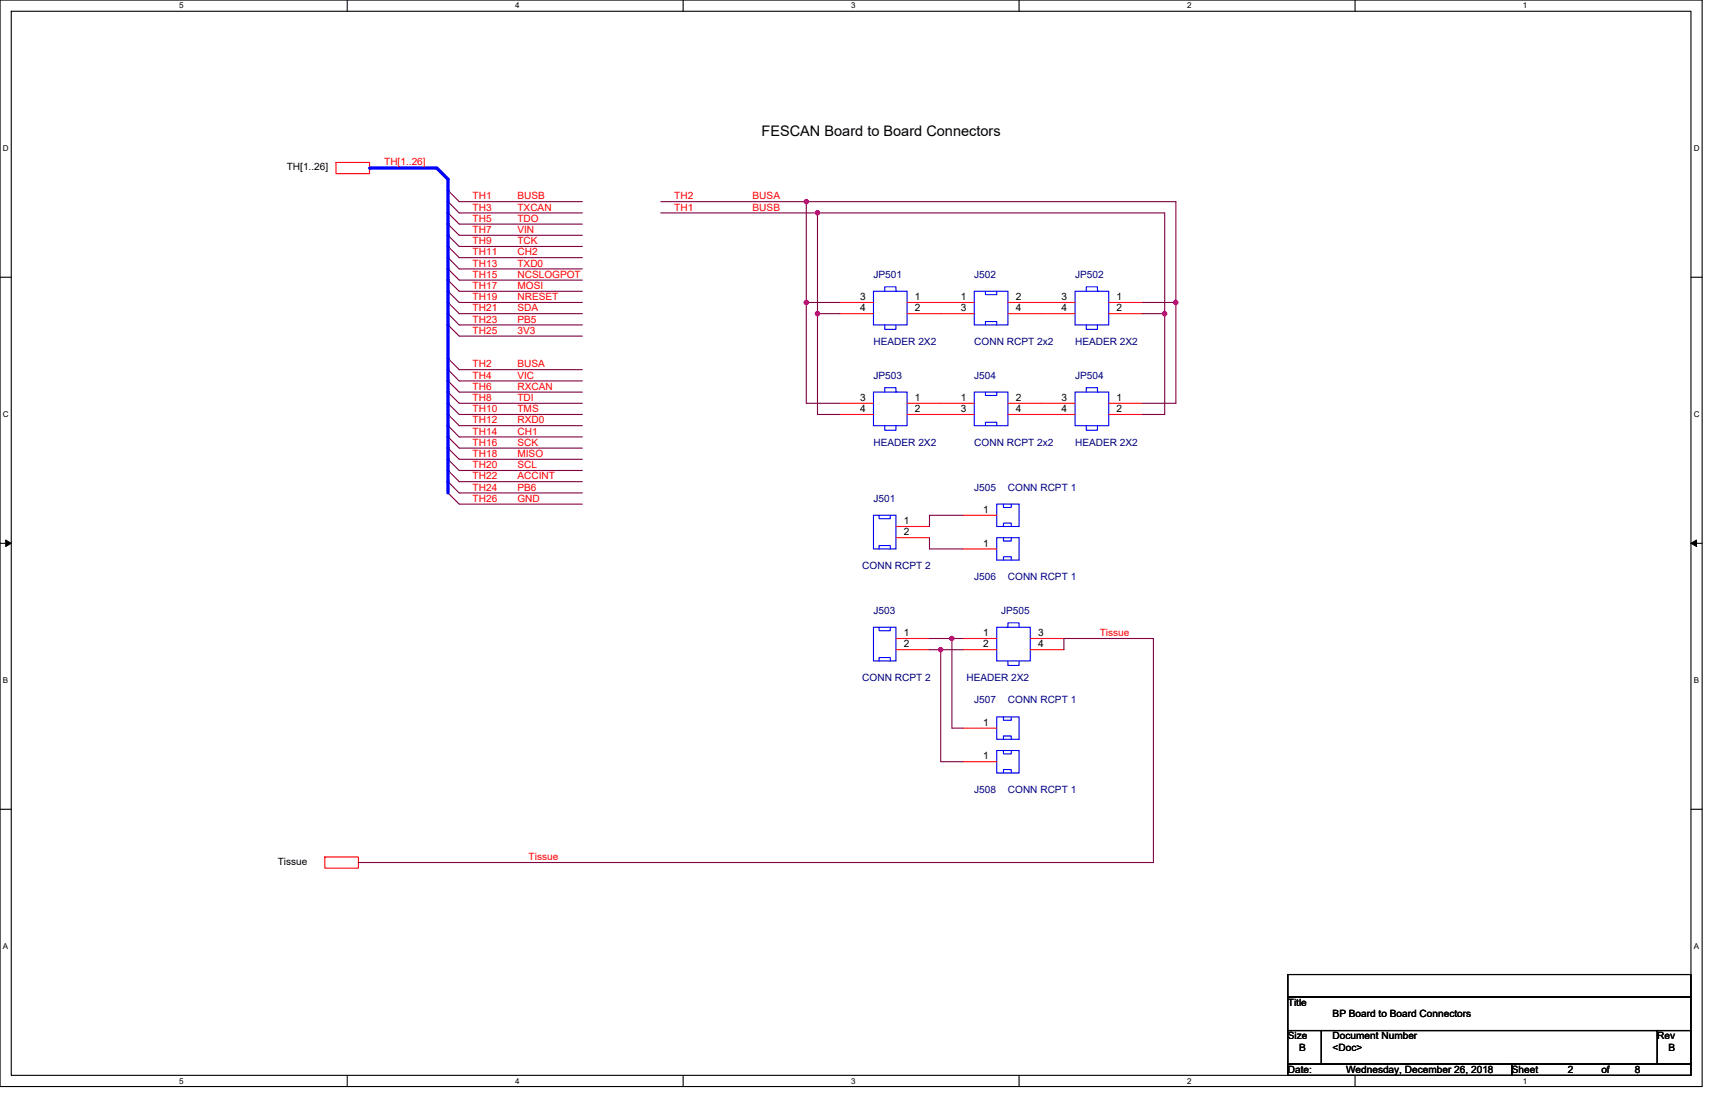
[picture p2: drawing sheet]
<svg xmlns="http://www.w3.org/2000/svg" width="432mm" height="279mm" viewBox="0 0 432 279" stroke-linecap="round" stroke-linejoin="round" font-family="sans-serif">
<path d="M0 0h428.6v273.5h-428.6zM2.8 2.8h422.9v267.9h-422.9z" fill="none" stroke="#000" stroke-width=".28"/>
<g fill="#fff">
<path d="M45.1 .3h1.1v2.3h-1.1z"/>
<path d="M45.1 271h1.1v2.2h-1.1z"/>
</g>
<path d="M87.4 0v2.8M87.4 270.7v2.8" fill="none" stroke="#000" stroke-width=".28"/>
<g fill="#fff">
<path d="M129.7 .3h1.1v2.3h-1.1z"/>
<path d="M129.7 271h1.1v2.2h-1.1z"/>
</g>
<path d="M172 0v2.8M172 270.7v2.8" fill="none" stroke="#000" stroke-width=".28"/>
<g fill="#fff">
<path d="M214.3 .3h1.1v2.3h-1.1z"/>
<path d="M214.3 271h1.1v2.2h-1.1z"/>
</g>
<path d="M256.6 0v2.8M256.6 270.7v2.8" fill="none" stroke="#000" stroke-width=".28"/>
<g fill="#fff">
<path d="M298.9 .3h1.1v2.3h-1.1z"/>
<path d="M298.9 271h1.1v2.2h-1.1z"/>
</g>
<path d="M341.2 0v2.8M341.2 270.7v2.8" fill="none" stroke="#000" stroke-width=".28"/>
<g fill="#fff">
<path d="M383.5 .3h1.1v2.3h-1.1z"/>
<path d="M383.5 271h1.1v2.2h-1.1z"/>
<path d="M.7 36.3h1.5v2.3h-1.5z"/>
<path d="M426.5 36.3h1.4v2.3h-1.4z"/>
<path d="M.7 103.3h1.5v2.2h-1.5z"/>
<path d="M426.5 103.3h1.4v2.2h-1.4z"/>
</g>
<path d="M0 69.8h2.8M425.7 69.8h2.9" fill="none" stroke="#000" stroke-width=".28"/>
<g fill="#fff">
<path d="M.7 170.2h1.4v2.3h-1.4z"/>
<path d="M426.5 170.2h1.3v2.3h-1.3z"/>
</g>
<path d="M0 136.8h2.8M425.7 136.8h2.9" fill="none" stroke="#000" stroke-width=".28"/>
<path d="M1.4 135.9l1.4 .9-1.4 .8zM425.7 136.8l1.4-.9v1.7z" fill="#000" stroke="#000" stroke-width=".25"/>
<g fill="#fff">
<path d="M.7 237.2h1.4v2.2h-1.4z"/>
<path d="M426.4 237.2h1.4v2.2h-1.4z"/>
</g>
<path d="M0 203.7h2.8M425.7 203.7h2.9M324.3 245.3h101.4v5.7h-101.4zM324.3 251h101.4v8.4h-101.4zM324.3 259.4h8.4v8.5h-8.4zM332.7 259.4h84.6v8.5h-84.6zM417.3 259.4h8.4v8.5h-8.4zM324.3 267.9h56.3v2.8h-56.3zM380.6 267.9h45.1v2.8h-45.1z" fill="none" stroke="#000" stroke-width=".28"/>
<g fill="none" stroke="#f00" stroke-width=".28">
<path d="M84.6 40.9h8.4v2.8h-8.4zM211.5 76.1h8.4M211.5 79h8.4M228.4 76.1h16.9M228.4 79h16.9M253.8 76.1h16.9M253.8 79h16.9M279.1 76.1h8.5M279.1 79h8.5M211.5 101.5h8.4M211.5 104.3h8.4M228.4 101.5h16.9"/>
<path d="M228.4 104.3h16.9M253.8 101.5h16.9M253.8 104.3h16.9M279.1 101.5h8.5M279.1 104.3h8.5M225.6 132.5h8.4M225.6 135.3h8.4M242.5 129.7h8.5M242.5 138.2h8.5M225.6 160.7h8.4M225.6 163.5h8.4M242.5 160.7h8.5"/>
<path d="M242.5 163.5h8.5M259.4 160.7h8.5M259.4 163.5h8.5M242.5 183.3h8.5M242.5 191.7h8.5M81.8 215.7h8.4v2.8h-8.4z"/>
</g>
<g fill="none" stroke="#800040" stroke-width=".28">
<path d="M112.8 47.9l2.8 2.9h31M112.8 50.8l2.8 2.8h31M112.8 53.6l2.8 2.8h31M112.8 56.4l2.8 2.8h31M112.8 59.2l2.8 2.8h31M166.4 53.6h39.4M166.4 50.8h36.6M203 50.8h93.1v25.3M203 50.8v25.3M205.8 53.6h87.4v25.4M205.8 53.6v25.4M112.8 62l2.8 2.9h31"/>
<path d="M112.8 64.9l2.8 2.8h31M112.8 67.7l2.8 2.8h31M112.8 70.5l2.8 2.8h31M112.8 73.3l2.8 2.8h31M112.8 76.1l2.8 2.9h31M112.8 79l2.8 2.8h31M203 76.1h8.5M203 76.1v25.4h8.5M205.8 79v25.3h5.7M205.8 79h5.7M287.6 76.1h8.5M287.6 79h5.6"/>
<path d="M293.2 79v25.3h-5.6M296.1 76.1v25.4h-8.5M112.8 81.8l2.8 2.8h31M112.8 90.2l2.8 2.8h31M112.8 93l2.8 2.9h31M112.8 95.9l2.8 2.8h31M112.8 98.7l2.8 2.8h31M112.8 101.5l2.8 2.8h31M112.8 104.3l2.8 2.8h31M112.8 107.1l2.8 2.9h31M112.8 110l2.8 2.8h31M112.8 112.8l2.8 2.8h31"/>
<path d="M112.8 115.6l2.8 2.8h31M112.8 118.4l2.8 2.8h31M112.8 121.2l2.8 2.9h31M112.8 124.1l2.8 2.8h31M234 135.3v2.9h8.5M242.5 129.7h-8.5v2.8M234 163.5h2.9M234 160.7h5.7M236.9 163.5h5.6M236.9 163.5v28.2h5.6M239.7 160.7h2.8M239.7 160.7v22.6h2.8"/>
<path d="M267.9 163.5v-2.8h22.5v56.4h-200.2"/>
</g>
<g fill="none" stroke="#00f" stroke-width=".28">
<path d="M219.9 73.3h8.5v8.5h-8.5zM222.8 73.3v-1.1h2.8v1.1h.2M245.3 73.3h8.5v8.5h-8.5zM248.1 73.3v.9h2.9v-.9M270.7 73.3h8.4v8.5h-8.4zM273.5 73.3v-1.1h2.8v1.1h.3M219.9 98.7h8.5v8.4h-8.5zM222.8 81.8v1.1h2.8v-1.1M222.8 98.7v-1.1h2.8v1.1h.2M245.3 98.7h8.5v8.4h-8.5zM248.1 98.7v.8h2.9v-.8M248.1 81.8v-.9h2.9v.9"/>
<path d="M270.7 98.7h8.4v8.4h-8.4zM273.5 81.8v1.1h2.8v-1.1M273.5 98.7v-1.1h2.8v1.1h.3M222.8 107.1v1.2h2.8v-1.2M248.1 107.1v-.8h2.9v.8M273.5 107.1v1.2h2.8v-1.2M219.9 129.7h5.7v8.5h-5.7zM221.3 129.7v.9h2.9v-.9M221.3 138.2v-.9h2.9v.9M251 126.9h5.6v5.6h-5.6zM251 135.3h5.6v5.7h-5.6zM252.6 126.9v.8h2v-.8"/>
<path d="M252.6 132.5v-.8h2v.8M252.6 135.3v.9h2v-.9M219.9 157.9h5.7v8.5h-5.7zM221.3 157.9v.9h2.9v-.9M251 157.9h8.4v8.5h-8.4zM252.6 141v-.9h2v.9M253.5 157.9h.3v-1.1h2.8v1.1M221.3 166.4v-.9h2.9v.9M253.8 166.4v1.1h2.8v-1.1M251 180.5h5.6v5.6h-5.6zM251 188.9h5.6v5.7h-5.6zM252.6 180.5v.8h2v-.8"/>
<path d="M252.6 194.6v-.9h2v.9M252.6 186.1v-.8h2v.8M252.6 188.9v.9h2v-.9"/>
</g>
<path d="M93 42.3h17l2.8 2.8v79" fill="none" stroke="#00f" stroke-width=".83"/>
<g fill="#f0f" stroke="#f0f" stroke-width=".28">
<circle cx="203" cy="50.8" r=".55"/>
<circle cx="203" cy="76.1" r=".55"/>
<circle cx="296" cy="76.1" r=".55"/>
<circle cx="205.8" cy="53.6" r=".55"/>
<circle cx="205.8" cy="78.9" r=".55"/>
<circle cx="293.2" cy="78.9" r=".55"/>
<circle cx="239.6" cy="160.7" r=".55"/>
<circle cx="236.8" cy="163.5" r=".55"/>
</g>
<text font-size="3.7" x="191.7" y="34.3">FESCAN Board to Board Connectors</text>
<g font-size="2.5" fill="#f00">
<text x="96.7" y="41.5">TH[1..26]</text>
<text x="119" y="50.2">TH1</text>
<text x="119" y="53">TH3</text>
<text x="130.3" y="50.2">BUSB</text>
<text x="130.3" y="53">TXCAN</text>
<text x="169.8" y="50.2">TH2</text>
<text x="169.8" y="53">TH1</text>
<text x="189.5" y="50.2">BUSA</text>
<text x="189.5" y="53">BUSB</text>
<text x="119" y="55.8">TH5</text>
<text x="119" y="58.7">TH7</text>
<text x="130.3" y="55.8">TDO</text>
<text x="130.3" y="58.7">VIN</text>
<text x="119" y="61.5">TH9</text>
<text x="119" y="64.3">TH11</text>
<text x="130.3" y="64.3">CH2</text>
<text x="130.3" y="61.5">TCK</text>
<text x="119" y="67.1">TH13</text>
<text x="119" y="69.9">TH15</text>
<text x="130.3" y="67.1">TXD0</text>
<text x="130.3" y="69.9">NCSLOGPOT</text>
<text x="119" y="72.7">TH17</text>
<text x="119" y="75.6">TH19</text>
<text x="130.3" y="72.7">MOSI</text>
<text x="130.3" y="75.6">NRESET</text>
<text x="119" y="78.4">TH21</text>
<text x="119" y="81.2">TH23</text>
<text x="130.3" y="78.4">SDA</text>
<text x="130.3" y="81.2">PB5</text>
<text x="119" y="84">TH25</text>
<text x="130.3" y="84">3V3</text>
<text x="119" y="92.5">TH2</text>
<text x="119" y="95.3">TH4</text>
<text x="130.3" y="92.5">BUSA</text>
<text x="130.3" y="95.3">VIC</text>
<text x="119" y="98.1">TH6</text>
<text x="119" y="100.9">TH8</text>
<text x="130.3" y="98.1">RXCAN</text>
<text x="130.3" y="100.9">TDI</text>
<text x="119" y="103.8">TH10</text>
<text x="119" y="106.6">TH12</text>
<text x="130.3" y="103.8">TMS</text>
<text x="130.3" y="106.6">RXD0</text>
<text x="119" y="109.4">TH14</text>
<text x="119" y="112.2">TH16</text>
<text x="130.3" y="109.4">CH1</text>
<text x="130.3" y="112.2">SCK</text>
<text x="119" y="115">TH18</text>
<text x="119" y="117.9">TH20</text>
<text x="130.3" y="115">MISO</text>
<text x="130.3" y="117.9">SCL</text>
<text x="119" y="120.7">TH22</text>
<text x="119" y="123.5">TH24</text>
<text x="130.3" y="120.7">ACCINT</text>
<text x="130.3" y="123.5">PB6</text>
<text x="119" y="126.3">TH26</text>
<text x="130.3" y="126.3">GND</text>
<text x="276.9" y="160.1">Tissue</text>
<text x="133.1" y="216.5">Tissue</text>
</g>
<g font-size="2.5">
<text x="72.2" y="42.9">TH[1..26]</text>
<text x="216.5" y="75.5">3</text>
<text x="230.4" y="75.5">1</text>
<text x="241.9" y="75.5">1</text>
<text x="255.7" y="75.5">2</text>
<text x="267.3" y="75.5">3</text>
<text x="281.1" y="75.5">1</text>
<text x="216.5" y="78.4">4</text>
<text x="230.4" y="78.4">2</text>
<text x="241.9" y="78.4">3</text>
<text x="255.7" y="78.4">4</text>
<text x="267.3" y="78.4">4</text>
<text x="281.1" y="78.4">2</text>
<text x="216.5" y="100.9">3</text>
<text x="230.4" y="100.9">1</text>
<text x="241.9" y="100.9">1</text>
<text x="255.7" y="100.9">2</text>
<text x="267.3" y="100.9">3</text>
<text x="281.1" y="100.9">1</text>
<text x="216.5" y="103.7">4</text>
<text x="230.4" y="103.7">2</text>
<text x="241.9" y="103.7">3</text>
<text x="255.7" y="103.7">4</text>
<text x="267.3" y="103.7">4</text>
<text x="281.1" y="103.7">2</text>
<text x="227.5" y="131.9">1</text>
<text x="247.6" y="129.1">1</text>
<text x="227.5" y="134.7">2</text>
<text x="247.6" y="137.6">1</text>
<text x="227.5" y="160.1">1</text>
<text x="247.6" y="160.1">1</text>
<text x="261.4" y="160.1">3</text>
<text x="227.5" y="162.9">2</text>
<text x="247.6" y="162.9">2</text>
<text x="261.4" y="162.9">4</text>
<text x="247.6" y="182.7">1</text>
<text x="247.6" y="191.1">1</text>
<text x="69.9" y="217.7">Tissue</text>
<text x="324.3" y="253.2">Title</text>
<text x="335.5" y="256">BP Board to Board Connectors</text>
<text x="324.3" y="261.6">Size</text>
<text x="335.5" y="261.6">Document Number</text>
<text x="417.3" y="261.6">Rev</text>
<text x="327.1" y="264.5">B</text>
<text x="335.5" y="264.5">&lt;Doc&gt;</text>
<text x="420.1" y="264.5">B</text>
<text x="324.3" y="270.1">Date:</text>
<text x="338.9" y="270.1">Wednesday, December 26, 2018</text>
<text x="380.6" y="270.1">Sheet</text>
<text x="394.7" y="270.1">2</text>
<text x="403.2" y="270.1">of</text>
<text x="411.6" y="270.1">8</text>
</g>
<g font-size="2.5" fill="#000080">
<text x="219.9" y="69.9">JP501</text>
<text x="245.3" y="69.9">J502</text>
<text x="270.7" y="69.9">JP502</text>
<text x="219.9" y="86.8">HEADER 2X2</text>
<text x="245.3" y="86.8">CONN RCPT 2x2</text>
<text x="270.7" y="86.8">HEADER 2X2</text>
<text x="219.9" y="95.3">JP503</text>
<text x="245.3" y="95.3">J504</text>
<text x="270.7" y="95.3">JP504</text>
<text x="219.9" y="112.2">HEADER 2X2</text>
<text x="245.3" y="112.2">CONN RCPT 2x2</text>
<text x="270.7" y="112.2">HEADER 2X2</text>
<text x="245.3" y="123.5">J505</text>
<text x="253.8" y="123.5">CONN RCPT 1</text>
<text x="219.9" y="126.3">J501</text>
<text x="217.1" y="143.2">CONN RCPT 2</text>
<text x="245.3" y="146">J506</text>
<text x="253.8" y="146">CONN RCPT 1</text>
<text x="219.9" y="154.5">J503</text>
<text x="252.1" y="154.5">JP505</text>
<text x="217.1" y="171.4">CONN RCPT 2</text>
<text x="243.3" y="171.4">HEADER 2X2</text>
<text x="245.3" y="177.1">J507</text>
<text x="253.8" y="177.1">CONN RCPT 1</text>
<text x="245.3" y="199.6">J508</text>
<text x="253.8" y="199.6">CONN RCPT 1</text>
</g>
<g font-size="2">
<text x="45.1" y="2.1">5</text>
<text x="129.7" y="2.1">4</text>
<text x="214.3" y="2.1">3</text>
<text x="298.9" y="2.1">2</text>
<text x="383.5" y="2.1">1</text>
<text x=".7" y="38.1">D</text>
<text x="426.5" y="38.1">D</text>
<text x=".7" y="105.1">C</text>
<text x="426.5" y="105.1">C</text>
<text x=".7" y="172">B</text>
<text x="426.5" y="172">B</text>
<text x=".7" y="239">A</text>
<text x="426.5" y="239">A</text>
<text x="45.1" y="272.8">5</text>
<text x="129.7" y="272.8">4</text>
<text x="214.3" y="272.8">3</text>
<text x="298.9" y="272.8">2</text>
<text x="383.5" y="272.8">1</text>
</g>
</svg>
